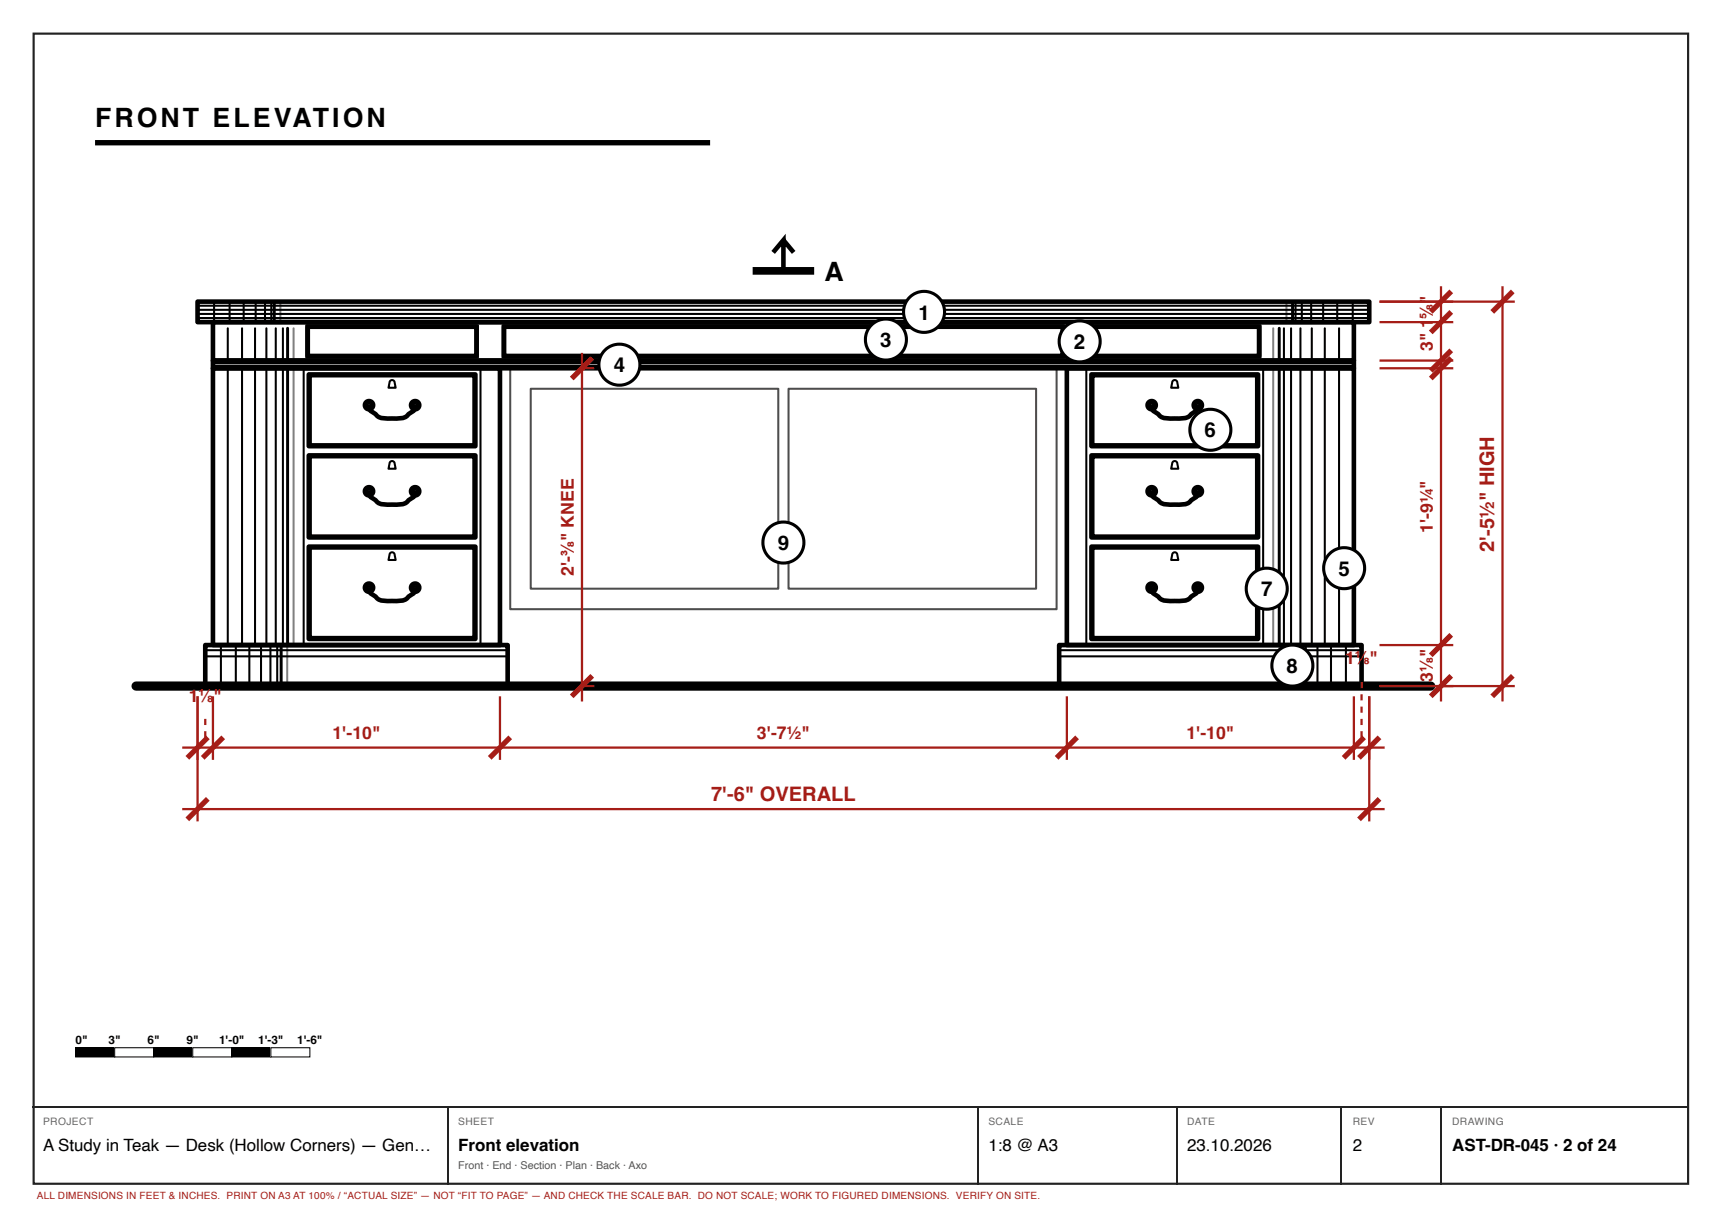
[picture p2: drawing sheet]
<svg xmlns="http://www.w3.org/2000/svg" width="420mm" height="297mm" viewBox="0 0 420 297" stroke-linecap="round" stroke-linejoin="round" font-family="sans-serif">
<path d="M8.2 8.2h403.5v280.5h-403.5z" fill="none" stroke="#222" stroke-width=".53"/>
<path d="M23.2 34.8h150" fill="none" stroke="#000" stroke-width="1.3" stroke-linecap="butt"/>
<g fill="none" stroke="#000" stroke-width="1.1">
<path d="M48.2 73.6h285.7v5h-285.7zM51.9 78.6h278.3v9.3h-278.3zM75.1 79.7h41.1v7.1h-41.1zM122.9 79.7h136.3v7.1h-136.3zM265.9 79.7h41.2v7.1h-41.2zM51.9 87.9h278.3v1.9h-278.3zM51.9 89.8h70v67.5h-70zM75.3 91.3h40.6v17.5h-40.6zM90 99.2a1.47 1.47 0 0 0 1.1 1.4l.4 .3a3.5 3.5 0 0 0 3.5 1.2 6.3 6.3 0 0 0 4.4-.8l.8-.7a1.47 1.47 0 0 0 1-1.4M260.2 89.8h70v67.5h-70zM266.2 91.3h40.6v17.5h-40.6zM280.9 99.2a1.47 1.47 0 0 0 1 1.4l.4 .3a3.5 3.5 0 0 0 3.6 1.2 6.3 6.3 0 0 0 4.3-.8l.9-.7a1.47 1.47 0 0 0 1-1.4"/>
<path d="M75.3 111.1h40.6v20h-40.6zM266.2 111.1h40.6v20h-40.6zM75.3 133.3h40.6v22.5h-40.6zM90 120.2a1.47 1.47 0 0 0 1.1 1.4l.4 .3a3.5 3.5 0 0 0 3.5 1.2 6.3 6.3 0 0 0 4.4-.8l.8-.7a1.47 1.47 0 0 0 1-1.4M266.2 133.3h40.6v22.5h-40.6zM280.9 120.2a1.47 1.47 0 0 0 1 1.4l.4 .3a3.5 3.5 0 0 0 3.6 1.2 6.3 6.3 0 0 0 4.3-.8l.9-.7a1.47 1.47 0 0 0 1-1.4M50.1 157.3h73.7v10h-73.7zM90 143.7a1.47 1.47 0 0 0 1.1 1.4l.4 .3a3.5 3.5 0 0 0 3.5 1.2 6.3 6.3 0 0 0 4.4-.8l.8-.7a1.47 1.47 0 0 0 1-1.4M258.3 157.3h73.8v10h-73.8zM280.9 143.7a1.47 1.47 0 0 0 1 1.4l.4 .3a3.5 3.5 0 0 0 3.6 1.2 6.3 6.3 0 0 0 4.3-.8l.9-.7a1.47 1.47 0 0 0 1-1.4"/>
<circle cx="90" cy="98.8" r="1"/>
<circle cx="101.2" cy="98.8" r="1"/>
<circle cx="280.9" cy="98.8" r="1"/>
<circle cx="292.1" cy="98.8" r="1"/>
<circle cx="90" cy="119.8" r="1"/>
<circle cx="101.2" cy="119.8" r="1"/>
<circle cx="280.9" cy="119.8" r="1"/>
<circle cx="292.1" cy="119.8" r="1"/>
<circle cx="90" cy="143.3" r="1"/>
<circle cx="101.2" cy="143.3" r="1"/>
<circle cx="280.9" cy="143.3" r="1"/>
<circle cx="292.1" cy="143.3" r="1"/>
</g>
<g fill="none" stroke="#000" stroke-width=".5">
<path d="M48.2 74.6h285.7M48.2 75.6h285.7M48.2 76.6h285.7M48.2 77.6h285.7M52.2 73.6v5M56 73.6v5M59.4 73.6v5M62.4 73.6v5M64.6 73.6v5M66.2 73.6v5M68.4 73.6v5M74.7 79.3h41.9v7.9h-41.9z"/>
<path d="M122.6 79.3h137v7.9h-137zM265.6 79.3h41.8v7.9h-41.8zM313.7 73.6v5M316 73.6v5M317.5 73.6v5M319.8 73.6v5M322.7 73.6v5M326.1 73.6v5M329.9 73.6v5M51.9 88.6h278.3M51.9 89.2h278.3M55.5 80.1v7.8"/>
<path d="M55.5 89.8v67.5M59 80.1v7.8M59 89.8v67.5M62.2 80.1v7.8M62.2 89.8v67.5M65 80.1v7.8M65 89.8v67.5M67.3 80.1v7.8M67.3 89.8v67.5M69 80.1v7.8M69 89.8v67.5M71.6 80.1v7.8"/>
<path d="M71.6 89.8v67.5M74.1 89.8v67.5M75.8 91.8h39.6v16.5h-39.6zM95.2 92.9a.62 .62 0 0 1 .7-.2 .62 .62 0 0 1 .3 .6l.3 1.3h-1.8zM117.2 89.8v67.5M124.4 89.8h133.3v58.8h-133.3zM129.4 94.8h60.4v48.8h-60.4zM192.3 94.8h60.4v48.8h-60.4zM264.9 89.8v67.5M266.7 91.8h39.6v16.5h-39.6zM286.1 92.9a.62 .62 0 0 1 .6-.2 .62 .62 0 0 1 .4 .6l.3 1.3h-1.8zM308.1 89.8v67.5"/>
<path d="M310.5 80.1v7.8M310.5 89.8v67.5M313.1 80.1v7.8M313.1 89.8v67.5M314.9 80.1v7.8M314.9 89.8v67.5M317.1 80.1v7.8M317.1 89.8v67.5M319.9 80.1v7.8M319.9 89.8v67.5M323.1 80.1v7.8M323.1 89.8v67.5"/>
<path d="M326.6 80.1v7.8M326.6 89.8v67.5M75.8 111.6h39.6v19h-39.6zM95.2 112.6a.62 .62 0 0 1 .7-.1 .62 .62 0 0 1 .3 .6l.3 1.2h-1.8zM266.7 111.6h39.6v19h-39.6zM286.1 112.6a.62 .62 0 0 1 .6-.1 .62 .62 0 0 1 .4 .6l.3 1.2h-1.8zM75.8 133.8h39.6v21.5h-39.6zM95.2 134.9a.62 .62 0 0 1 .7-.2 .62 .62 0 0 1 .3 .6l.3 1.3h-1.8zM266.7 133.8h39.6v21.5h-39.6zM286.1 134.9a.62 .62 0 0 1 .6-.2 .62 .62 0 0 1 .4 .6l.3 1.3h-1.8zM50.1 158.6h73.7M53.9 157.3v10"/>
<path d="M57.5 157.3v10M60.8 157.3v10M63.7 157.3v10M66 157.3v10M67.6 157.3v10M70 157.3v10M258.3 158.6h73.8M312.1 157.3v10M314.5 157.3v10M316.2 157.3v10M318.5 157.3v10M321.3 157.3v10"/>
<path d="M324.6 157.3v10M328.2 157.3v10M50.1 160.1h73.7M258.3 160.1h73.8"/>
<circle cx="90" cy="98.8" r=".38"/>
<circle cx="101.2" cy="98.8" r=".38"/>
<circle cx="280.9" cy="98.8" r=".38"/>
<circle cx="292.1" cy="98.8" r=".38"/>
<circle cx="90" cy="119.8" r=".38"/>
<circle cx="101.2" cy="119.8" r=".38"/>
<circle cx="280.9" cy="119.8" r=".38"/>
<circle cx="292.1" cy="119.8" r=".38"/>
<circle cx="90" cy="143.3" r=".38"/>
<circle cx="101.2" cy="143.3" r=".38"/>
<circle cx="280.9" cy="143.3" r=".38"/>
<circle cx="292.1" cy="143.3" r=".38"/>
</g>
<path d="M66.9 73.6v5M315.2 73.6v5M70.1 80.1v7.8M70.1 89.8v67.5M312 80.1v7.8M312 89.8v67.5M68.6 157.3v10M313.5 157.3v10" fill="none" stroke="#000" stroke-width=".72"/>
<path d="M33.2 167.3h315.7" fill="none" stroke="#000" stroke-width="2.2"/>
<path d="M48.2 169.8v15.5M51.9 169.8v15.5M121.9 169.8v15.5M260.2 169.8v15.5M330.2 169.8v15.5M333.9 169.8v15.5M44.4 182.3h293.3" fill="none" stroke="#a51d17" stroke-width=".55"/>
<path d="M50.7 179.8l-5 5M54.4 179.8l-5 5M124.4 179.8l-5 5M262.7 179.8l-5 5M332.7 179.8l-5 5M336.4 179.8l-5 5" fill="none" stroke="#a51d17" stroke-width="1.3" stroke-linecap="butt"/>
<g fill="#a51d17">
<path d="M49.8 178.3h.5v1.5h-.5zM49.8 175.3h.5v1.5h-.5z"/>
<path d="M331.8 178.3h.5v1.5h-.5zM331.8 175.3h.5v1.5h-.5zM331.8 172.3h.5v1.5h-.5zM331.8 169.3h.5v1.5h-.5zM331.8 166.3h.5v1.5h-.5z"/>
</g>
<g fill="none" stroke="#a51d17" stroke-width=".55">
<path d="M336.4 73.6h33M336.4 78.6h18M351.4 69.8v101.3M366.4 69.8v101.3M141.9 89.8h3M141.9 86.1v85M336.4 87.9h18M336.4 89.8h18M336.4 157.3h18M48.2 169.8v30.5M141.9 167.3h3M333.9 169.8v30.5"/>
<path d="M336.4 167.3h33M44.4 197.3h293.3"/>
</g>
<path d="M353.9 71.1l-5 5M353.9 76.1l-5 5M368.9 71.1l-5 5M144.4 87.3l-5 5M353.9 85.4l-5 5M353.9 87.3l-5 5M353.9 154.8l-5 5M144.4 164.8l-5 5M353.9 164.8l-5 5M368.9 164.8l-5 5M50.7 194.8l-5 5M336.4 194.8l-5 5" fill="none" stroke="#a51d17" stroke-width="1.3" stroke-linecap="butt"/>
<path d="M183.6 66.1h15" fill="none" stroke="#000" stroke-width="1.9" stroke-linecap="butt"/>
<path d="M191.1 58.6l2.5 3M188.6 61.6l2.5-3v7.5" fill="none" stroke="#000" stroke-width="1.1" stroke-linecap="butt"/>
<circle cx="225.4" cy="76.1" r="5" fill="#fff"/>
<circle cx="225.4" cy="76.1" r="5" fill="none" stroke="#000" stroke-width=".75" stroke-linecap="butt"/>
<circle cx="263.3" cy="83.3" r="5" fill="#fff"/>
<circle cx="263.3" cy="83.3" r="5" fill="none" stroke="#000" stroke-width=".75" stroke-linecap="butt"/>
<circle cx="216.1" cy="82.8" r="5" fill="#fff"/>
<circle cx="216.1" cy="82.8" r="5" fill="none" stroke="#000" stroke-width=".75" stroke-linecap="butt"/>
<circle cx="151.1" cy="88.9" r="5" fill="#fff"/>
<circle cx="151.1" cy="88.9" r="5" fill="none" stroke="#000" stroke-width=".75" stroke-linecap="butt"/>
<circle cx="327.8" cy="138.6" r="5" fill="#fff"/>
<circle cx="327.8" cy="138.6" r="5" fill="none" stroke="#000" stroke-width=".75" stroke-linecap="butt"/>
<circle cx="295.2" cy="104.8" r="5" fill="#fff"/>
<circle cx="295.2" cy="104.8" r="5" fill="none" stroke="#000" stroke-width=".75" stroke-linecap="butt"/>
<circle cx="308.9" cy="143.6" r="5" fill="#fff"/>
<circle cx="308.9" cy="143.6" r="5" fill="none" stroke="#000" stroke-width=".75" stroke-linecap="butt"/>
<circle cx="315.2" cy="162.3" r="5" fill="#fff"/>
<circle cx="315.2" cy="162.3" r="5" fill="none" stroke="#000" stroke-width=".75" stroke-linecap="butt"/>
<circle cx="191.1" cy="132.3" r="5" fill="#fff"/>
<circle cx="191.1" cy="132.3" r="5" fill="none" stroke="#000" stroke-width=".75" stroke-linecap="butt"/>
<path d="M18.4 255.5h9.6v2.2h-9.6z" fill="#000"/>
<path d="M18.4 255.5h9.6v2.2h-9.6z" fill="none" stroke="#000" stroke-width=".25"/>
<path d="M28 255.5h9.5v2.2h-9.5z" fill="#fff"/>
<path d="M28 255.5h9.5v2.2h-9.5zM37.5 255.5h9.5v2.2h-9.5z" fill="none" stroke="#000" stroke-width=".25"/>
<path d="M37.5 255.5h9.5v2.2h-9.5z" fill="#000"/>
<path d="M47 255.5h9.5v2.2h-9.5z" fill="#fff"/>
<path d="M47 255.5h9.5v2.2h-9.5zM56.5 255.5h9.5v2.2h-9.5z" fill="none" stroke="#000" stroke-width=".25"/>
<path d="M56.5 255.5h9.5v2.2h-9.5z" fill="#000"/>
<path d="M66.1 255.5h9.5v2.2h-9.5z" fill="#fff"/>
<path d="M66.1 255.5h9.5v2.2h-9.5z" fill="none" stroke="#000" stroke-width=".25"/>
<path d="M7.9 270h404.1M109.1 270.1v18.8M238.5 270.1v18.8M286.9 270.1v18.8M327.2 270.1v18.8M351.5 270.1v18.8" fill="none" stroke="#222" stroke-width=".26"/>
<g font-size="6.5">
<text x="23.2" y="31.1">FRONT ELEVATION</text>
<text x="201.1" y="68.5">A</text>
</g>
<g font-size="5">
<text x="224" y="77.9">1</text>
<text x="214.7" y="84.7">3</text>
<text x="261.9" y="85.1">2</text>
<text x="149.7" y="90.8">4</text>
<text x="293.8" y="106.7">6</text>
<text x="189.7" y="134.2">9</text>
<text x="326.4" y="140.4">5</text>
<text x="307.5" y="145.4">7</text>
<text x="313.8" y="164.2">8</text>
</g>
<g font-size="4.9" fill="#a51d17">
<text x="364.4" y="134.5" transform="rotate(-90 364.4 134.5)">2'-5½&quot; HIGH</text>
<text x="173.4" y="195.3">7'-6&quot; OVERALL</text>
</g>
<g font-size="4.3" fill="#a51d17">
<text x="349.4" y="77.7" transform="rotate(-90 349.4 77.7)">⅝&quot;</text>
<text x="349.4" y="85.5" transform="rotate(-90 349.4 85.5)">3&quot; 1</text>
<text x="349.4" y="130" transform="rotate(-90 349.4 130)">1'-9¼&quot;</text>
<text x="139.9" y="140.4" transform="rotate(-90 139.9 140.4)">2'-⅜&quot; KNEE</text>
<text x="328" y="161.8">1⅛&quot;</text>
<text x="349.4" y="166.3" transform="rotate(-90 349.4 166.3)">3⅛&quot;</text>
<text x="46" y="171.3">1</text>
<text x="48.4" y="171.3">⅛</text>
<text x="52" y="171.3">&quot;</text>
<text x="81.1" y="180.3">1'-10&quot;</text>
<text x="184.6" y="180.3">3'-7½&quot;</text>
<text x="289.3" y="180.3">1'-10&quot;</text>
</g>
<g font-size="4.1">
<text x="10.5" y="280.7">A Study in Teak — Desk (Hollow Corners) — Gen…</text>
<text x="111.8" y="280.7">Front elevation</text>
<text x="241" y="280.7">1:8 @ A3</text>
<text x="289.5" y="280.7">23.10.2026</text>
<text x="329.9" y="280.7">2</text>
<text x="354.1" y="280.7">AST-DR-045 · 2 of 24</text>
</g>
<g font-size="2.9">
<text x="18.4" y="254.5">0&quot;</text>
<text x="26.5" y="254.5">3&quot;</text>
<text x="36" y="254.5">6&quot;</text>
<text x="45.5" y="254.5">9&quot;</text>
<text x="53.4" y="254.5">1'-0&quot;</text>
<text x="62.9" y="254.5">1'-3&quot;</text>
<text x="72.5" y="254.5">1'-6&quot;</text>
</g>
<text font-size="2.6" fill="#555" x="111.8" y="285">Front · End · Section · Plan · Back · Axo</text>
<g font-size="2.5" fill="#666">
<text x="10.5" y="274.4">PROJECT</text>
<text x="111.8" y="274.4">SHEET</text>
<text x="241" y="274.4">SCALE</text>
<text x="289.5" y="274.4">DATE</text>
<text x="329.9" y="274.4">REV</text>
<text x="354.1" y="274.4">DRAWING</text>
</g>
<text font-size="2.4" fill="#a51d17" x="9" y="292.4">ALL DIMENSIONS IN FEET &amp; INCHES. PRINT ON A3 AT 100% / “ACTUAL SIZE” — NOT “FIT TO PAGE” — AND CHECK THE SCALE BAR. DO NOT SCALE; WORK TO FIGURED DIMENSIONS. VERIFY ON SITE.</text>
</svg>
